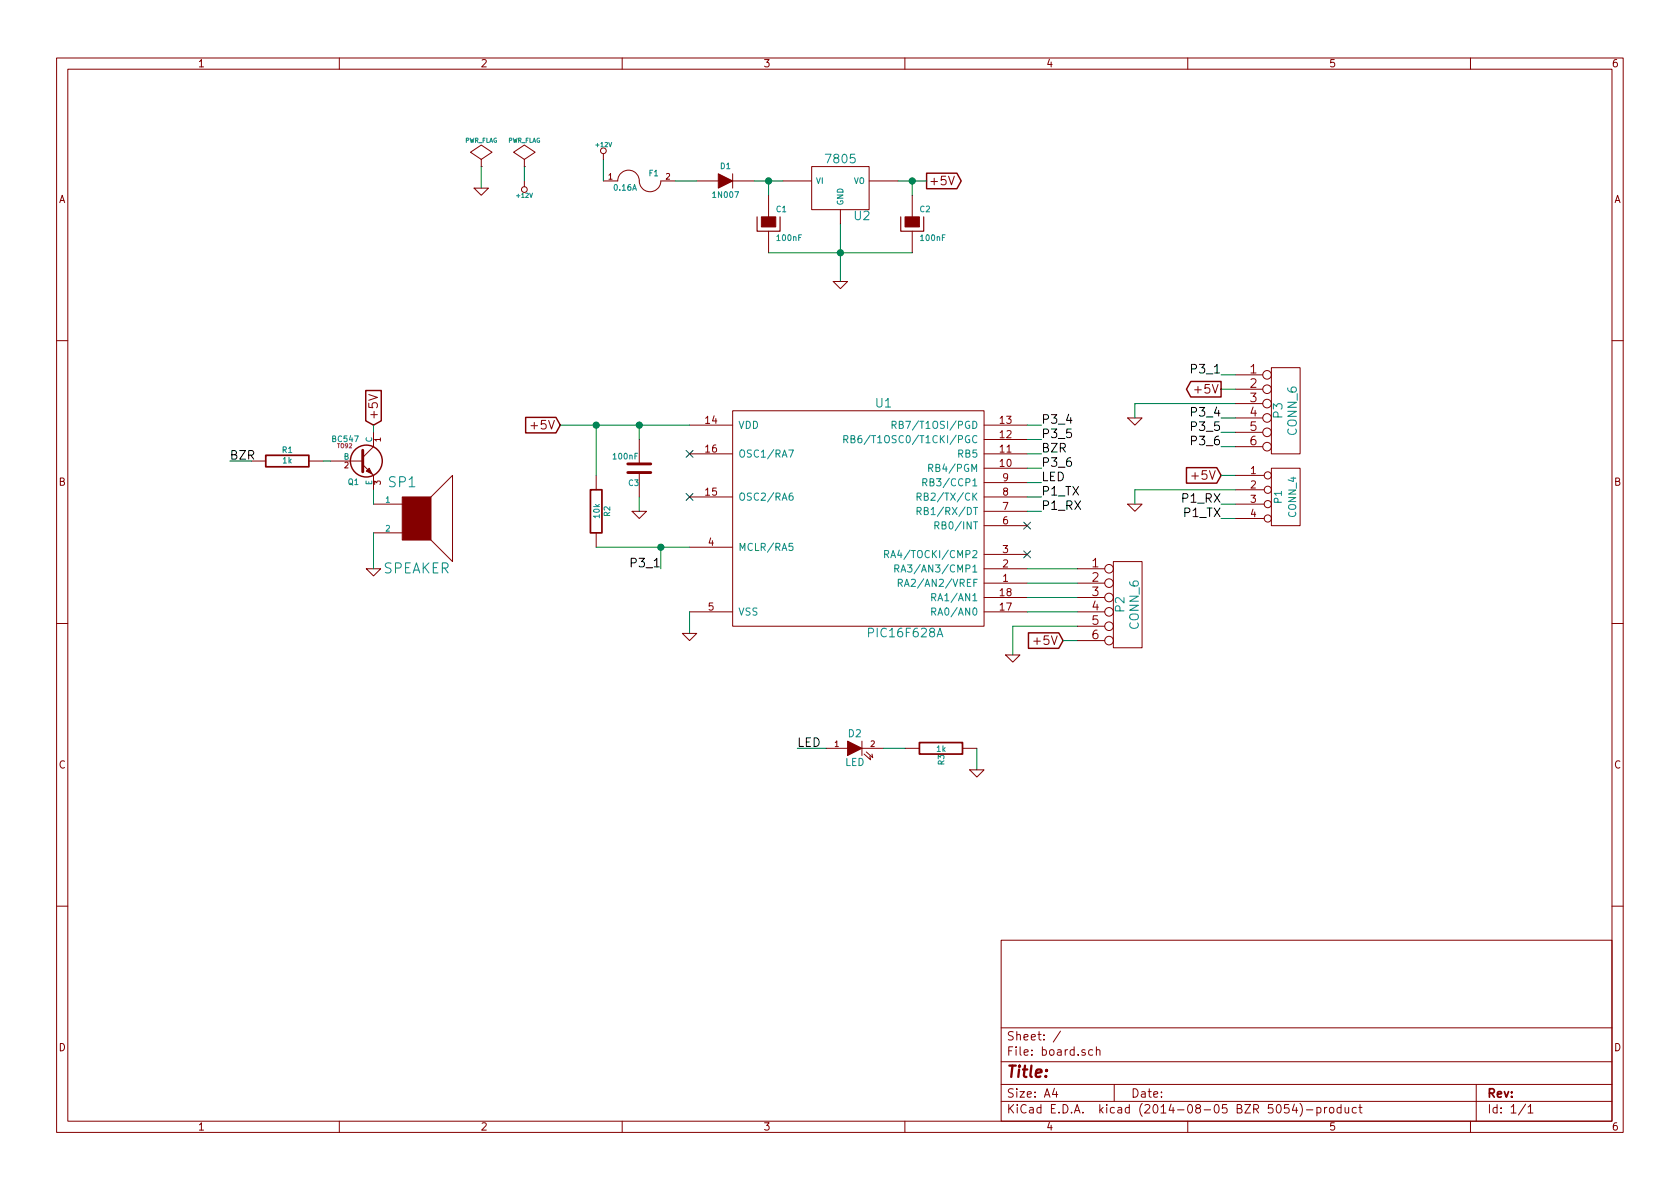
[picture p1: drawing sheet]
EESchema Schematic File Version 2  date Tue 19 Aug 2014 02:18:42 AM EAT
LIBS:power
LIBS:device
LIBS:transistors
LIBS:conn
LIBS:linear
LIBS:regul
LIBS:74xx
LIBS:cmos4000
LIBS:adc-dac
LIBS:memory
LIBS:xilinx
LIBS:special
LIBS:microcontrollers
LIBS:dsp
LIBS:microchip
LIBS:analog_switches
LIBS:motorola
LIBS:texas
LIBS:intel
LIBS:audio
LIBS:interface
LIBS:digital-audio
LIBS:philips
LIBS:display
LIBS:cypress
LIBS:siliconi
LIBS:opto
LIBS:atmel
LIBS:contrib
LIBS:valves
LIBS:board-cache
EELAYER 25  0
EELAYER END
$Descr A4 11700 8267
encoding utf-8
Sheet 1 1
Title ""
Date ""
Rev ""
Comp ""
Comment1 ""
Comment2 ""
Comment3 ""
Comment4 ""
$EndDescr
$Comp
L PIC16F628A U1
U 1 1
P 5850 3600
F 0 "U1" H 6150 4400 60  0000 C CNN
F 1 "PIC16F628A" H 6300 2800 60  0000 C CNN
	1    5850 3600
	1    0    0    -1  
$EndComp
$Comp
L BC547 Q1
U 1 1
P 2500 3200
F 0 "Q1" H 2500 3051 40  0000 R CNN
F 1 "BC547" H 2500 3350 40  0000 R CNN
F 2 "TO92" H 2400 3302 29  0000 C CNN
	1    2500 3200
	1    0    0    -1  
$EndComp
$Comp
L SPEAKER SP1
U 1 1
P 2900 3600
F 0 "SP1" H 2800 3850 70  0000 C CNN
F 1 "SPEAKER" H 2900 3250 70  0000 C CNN
	1    2900 3600
	1    0    0    -1  
$EndComp
$Comp
L GND #PWR01
U 1 1
P 2600 3950
F 0 "#PWR01" H 2600 3950 30  0001 C CNN
F 1 "GND" H 2600 3880 30  0001 C CNN
	1    2600 3950
	1    0    0    -1  
$EndComp
$Comp
L R R1
U 1 1
P 2000 3200
F 0 "R1" V 2080 3200 40  0000 C CNN
F 1 "1k" V 2007 3201 40  0000 C CNN
	1    2000 3200
	0    -1   -1   0   
$EndComp
$Comp
L CONN_4 P1
U 1 1
P 8950 3450
F 0 "P1" V 8900 3450 50  0000 C CNN
F 1 "CONN_4" V 9000 3450 50  0000 C CNN
	1    8950 3450
	1    0    0    -1  
$EndComp
Text GLabel 8500 3300 0    60   Input ~ 0
+5V
Text GLabel 2600 2950 1    60   Input ~ 0
+5V
Text GLabel 3900 2950 0    60   Input ~ 0
+5V
$Comp
L CONN_6 P2
U 1 1
P 7850 4200
F 0 "P2" V 7800 4200 60  0000 C CNN
F 1 "CONN_6" V 7900 4200 60  0000 C CNN
	1    7850 4200
	1    0    0    -1  
$EndComp
$Comp
L CONN_6 P3
U 1 1
P 8950 2850
F 0 "P3" V 8900 2850 60  0000 C CNN
F 1 "CONN_6" V 9000 2850 60  0000 C CNN
	1    8950 2850
	1    0    0    -1  
$EndComp
Text GLabel 8500 2700 0    60   Output ~ 0
+5V
$Comp
L GND #PWR02
U 1 1
P 7900 2900
F 0 "#PWR02" H 7900 2900 30  0001 C CNN
F 1 "GND" H 7900 2830 30  0001 C CNN
	1    7900 2900
	1    0    0    -1  
$EndComp
$Comp
L C C3
U 1 1
P 4450 3250
F 0 "C3" H 4450 3350 40  0000 L CNN
F 1 "100nF" H 4456 3165 40  0000 L CNN
	1    4450 3250
	-1   0    0    1   
$EndComp
$Comp
L R R2
U 1 1
P 4150 3550
F 0 "R2" V 4230 3550 40  0000 C CNN
F 1 "10k" V 4157 3551 40  0000 C CNN
	1    4150 3550
	1    0    0    -1  
$EndComp
Text GLabel 7400 4450 0    60   Input ~ 0
+5V
$Comp
L GND #PWR03
U 1 1
P 4450 3550
F 0 "#PWR03" H 4450 3550 30  0001 C CNN
F 1 "GND" H 4450 3480 30  0001 C CNN
	1    4450 3550
	1    0    0    -1  
$EndComp
$Comp
L 7805 U2
U 1 1
P 5850 1300
F 0 "U2" H 6000 1104 60  0000 C CNN
F 1 "7805" H 5850 1500 60  0000 C CNN
	1    5850 1300
	1    0    0    -1  
$EndComp
Text GLabel 6450 1250 2    60   Output ~ 0
+5V
$Comp
L DIODE D1
U 1 1
P 5050 1250
F 0 "D1" H 5050 1350 40  0000 C CNN
F 1 "1N007" H 5050 1150 40  0000 C CNN
	1    5050 1250
	1    0    0    -1  
$EndComp
$Comp
L FUSE F1
U 1 1
P 4450 1250
F 0 "F1" H 4550 1300 40  0000 C CNN
F 1 "0.16A" H 4350 1200 40  0000 C CNN
	1    4450 1250
	1    0    0    -1  
$EndComp
$Comp
L CP C1
U 1 1
P 5350 1550
F 0 "C1" H 5400 1650 40  0000 L CNN
F 1 "100nF" H 5400 1450 40  0000 L CNN
	1    5350 1550
	1    0    0    -1  
$EndComp
$Comp
L CP C2
U 1 1
P 6350 1550
F 0 "C2" H 6400 1650 40  0000 L CNN
F 1 "100nF" H 6400 1450 40  0000 L CNN
	1    6350 1550
	1    0    0    -1  
$EndComp
NoConn ~ 4800 3150
NoConn ~ 4800 3450
Wire Wire Line
	7900 3400 8600 3400
Wire Wire Line
	5350 1750 6350 1750
Connection ~ 5850 1750
Wire Wire Line
	4850 1250 4700 1250
Wire Wire Line
	5250 1250 5450 1250
Wire Wire Line
	5350 1250 5350 1350
Wire Wire Line
	6350 1250 6350 1350
Wire Wire Line
	6250 1250 6450 1250
Connection ~ 6350 1250
Connection ~ 5350 1250
Wire Wire Line
	7150 3050 7250 3050
Wire Wire Line
	7150 2950 7250 2950
Wire Wire Line
	8600 3000 8500 3000
Wire Wire Line
	8600 2900 8500 2900
Wire Wire Line
	8500 2700 8600 2700
Wire Wire Line
	8500 2600 8600 2600
Wire Wire Line
	7250 3150 7150 3150
Wire Wire Line
	4450 2950 4450 3050
Wire Wire Line
	4150 2950 4150 3300
Connection ~ 4150 2950
Connection ~ 4450 2950
Wire Wire Line
	2600 2950 2600 3000
Wire Wire Line
	8500 3300 8600 3300
Wire Wire Line
	8500 3600 8600 3600
Wire Wire Line
	8500 3500 8600 3500
Wire Wire Line
	1600 3200 1750 3200
Wire Wire Line
	2600 3400 2600 3500
Wire Wire Line
	2250 3200 2300 3200
Wire Wire Line
	7150 3450 7250 3450
Wire Wire Line
	7150 3550 7250 3550
Connection ~ 4600 3800
Wire Wire Line
	3900 2950 4800 2950
Wire Wire Line
	4150 3800 4800 3800
Wire Wire Line
	7150 3950 7500 3950
Wire Wire Line
	7150 4050 7500 4050
Wire Wire Line
	7150 4150 7500 4150
Wire Wire Line
	7150 4250 7500 4250
Text Label 1600 3200 0    60   ~ 0
BZR
Text Label 7250 3150 0    60   ~ 0
BZR
Text Label 7250 2950 0    60   ~ 0
P3_4
Text Label 7250 3050 0    60   ~ 0
P3_5
Wire Wire Line
	7250 3250 7150 3250
Text Label 7250 3250 0    60   ~ 0
P3_6
Wire Wire Line
	8500 3100 8600 3100
Text Label 8500 3100 2    60   ~ 0
P3_6
Text Label 8500 3000 2    60   ~ 0
P3_5
Text Label 8500 2900 2    60   ~ 0
P3_4
Text Label 8500 2600 2    60   ~ 0
P3_1
Wire Wire Line
	4600 3950 4600 3800
Text Label 4600 3950 2    60   ~ 0
P3_1
$Comp
L GND #PWR04
U 1 1
P 7050 4550
F 0 "#PWR04" H 7050 4550 30  0001 C CNN
F 1 "GND" H 7050 4480 30  0001 C CNN
	1    7050 4550
	1    0    0    -1  
$EndComp
$Comp
L GND #PWR05
U 1 1
P 4800 4400
F 0 "#PWR05" H 4800 4400 30  0001 C CNN
F 1 "GND" H 4800 4330 30  0001 C CNN
	1    4800 4400
	1    0    0    -1  
$EndComp
Wire Wire Line
	4800 4250 4800 4400
Wire Wire Line
	7500 4350 7050 4350
Wire Wire Line
	7050 4350 7050 4550
Wire Wire Line
	7500 4450 7400 4450
$Comp
L GND #PWR06
U 1 1
P 7900 3500
F 0 "#PWR06" H 7900 3500 30  0001 C CNN
F 1 "GND" H 7900 3430 30  0001 C CNN
	1    7900 3500
	1    0    0    -1  
$EndComp
Wire Wire Line
	7900 3400 7900 3500
Text Label 8500 3500 2    60   ~ 0
P1_RX
Text Label 7250 3550 0    60   ~ 0
P1_RX
Text Label 7250 3450 0    60   ~ 0
P1_TX
Text Label 8500 3600 2    60   ~ 0
P1_TX
Wire Wire Line
	7250 3350 7150 3350
Text Label 7250 3350 0    60   ~ 0
LED
NoConn ~ 7150 3650
NoConn ~ 7150 3850
Wire Wire Line
	8600 2800 7900 2800
Wire Wire Line
	7900 2800 7900 2900
$Comp
L LED D2
U 1 1
P 5950 5200
F 0 "D2" H 5950 5300 50  0000 C CNN
F 1 "LED" H 5950 5100 50  0000 C CNN
	1    5950 5200
	1    0    0    -1  
$EndComp
$Comp
L R R3
U 1 1
P 6550 5200
F 0 "R3" H 6630 5200 40  0000 C CNN
F 1 "1k" V 6557 5201 40  0000 C CNN
	1    6550 5200
	0    1    1    0   
$EndComp
Wire Wire Line
	6300 5200 6150 5200
$Comp
L GND #PWR07
U 1 1
P 6800 5350
F 0 "#PWR07" H 6800 5350 30  0001 C CNN
F 1 "GND" H 6800 5280 30  0001 C CNN
	1    6800 5350
	1    0    0    -1  
$EndComp
Wire Wire Line
	5550 5200 5750 5200
Text Label 5550 5200 0    60   ~ 0
LED
$Comp
L GND #PWR08
U 1 1
P 5850 1950
F 0 "#PWR08" H 5850 1950 30  0001 C CNN
F 1 "GND" H 5850 1880 30  0001 C CNN
	1    5850 1950
	1    0    0    -1  
$EndComp
Wire Wire Line
	5850 1550 5850 1950
Wire Wire Line
	6800 5200 6800 5350
Wire Wire Line
	4450 3450 4450 3550
Wire Wire Line
	2600 3700 2600 3950
$Comp
L PWR_FLAG #FLG09
U 1 1
P 3650 1150
F 0 "#FLG09" H 3650 1245 30  0001 C CNN
F 1 "PWR_FLAG" H 3650 1330 30  0000 C CNN
	1    3650 1150
	1    0    0    -1  
$EndComp
Wire Wire Line
	4200 1100 4200 1250
$Comp
L PWR_FLAG #FLG010
U 1 1
P 3350 1150
F 0 "#FLG010" H 3350 1245 30  0001 C CNN
F 1 "PWR_FLAG" H 3350 1330 30  0000 C CNN
	1    3350 1150
	1    0    0    -1  
$EndComp
$Comp
L +12V #PWR011
U 1 1
P 4200 1100
F 0 "#PWR011" H 4200 1050 20  0001 C CNN
F 1 "+12V" H 4200 1200 30  0000 C CNN
	1    4200 1100
	1    0    0    -1  
$EndComp
$Comp
L +12V #PWR012
U 1 1
P 3650 1250
F 0 "#PWR012" H 3650 1200 20  0001 C CNN
F 1 "+12V" H 3650 1350 30  0000 C CNN
	1    3650 1250
	-1   0    0    1   
$EndComp
$Comp
L GND #PWR013
U 1 1
P 3350 1300
F 0 "#PWR013" H 3350 1300 30  0001 C CNN
F 1 "GND" H 3350 1230 30  0001 C CNN
	1    3350 1300
	1    0    0    -1  
$EndComp
Wire Wire Line
	3350 1150 3350 1300
Wire Wire Line
	3650 1150 3650 1250
$EndSCHEMATC
